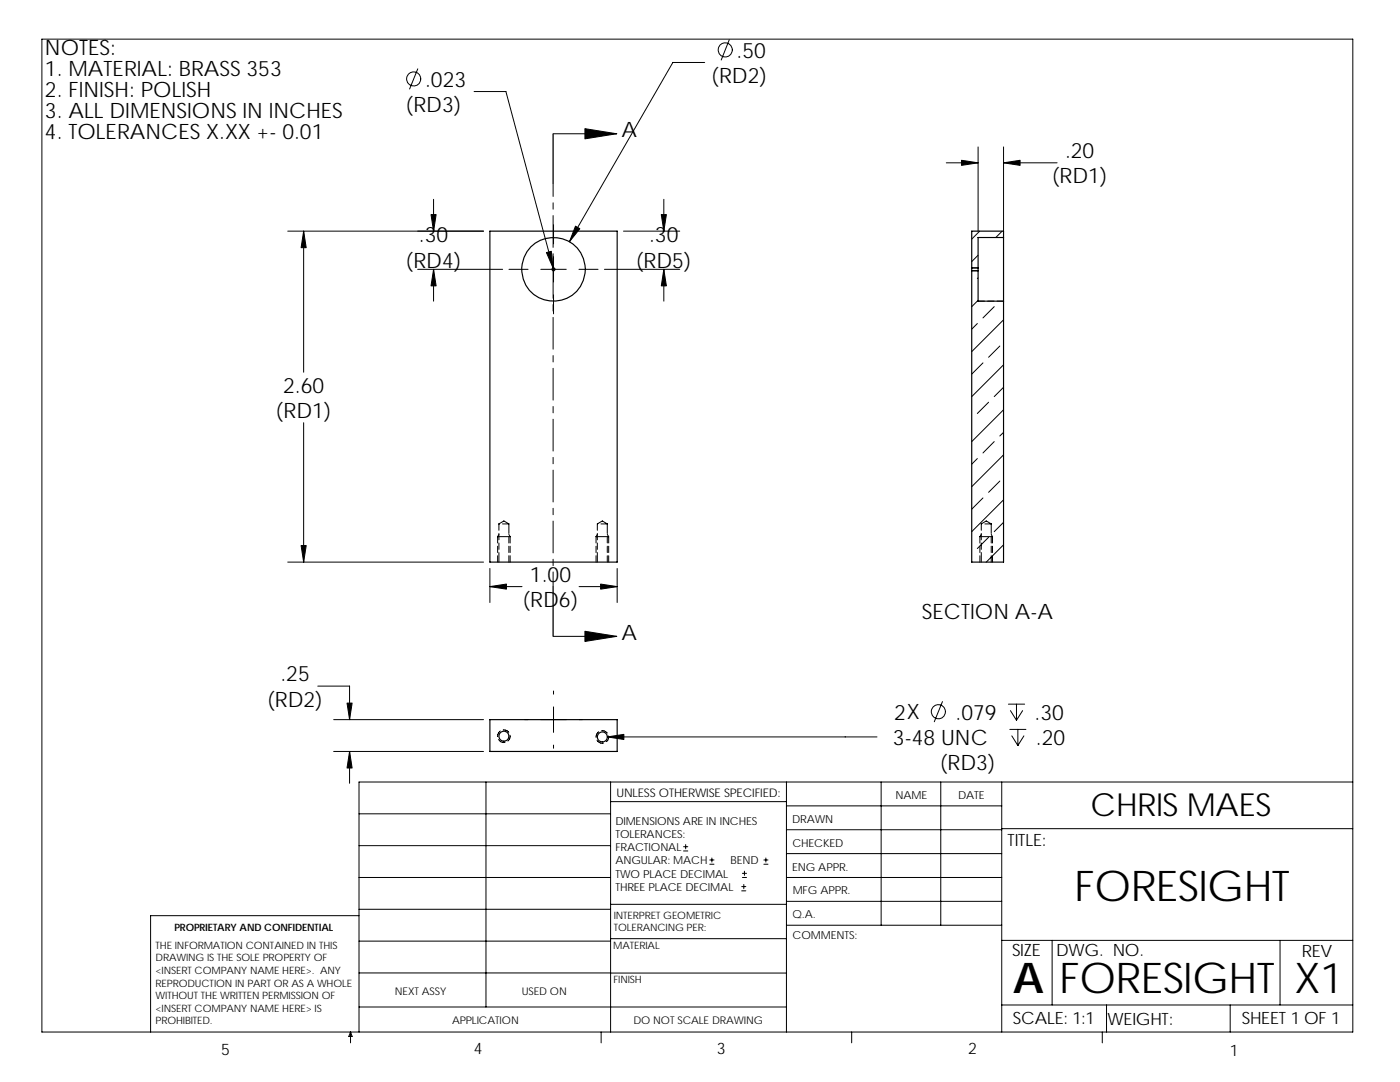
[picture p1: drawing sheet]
<svg xmlns="http://www.w3.org/2000/svg" width="279mm" height="216mm" viewBox="0 0 279 216" stroke-linecap="round" stroke-linejoin="round" font-family="sans-serif">
<g fill="none" stroke="#000" stroke-width=".2">
<path d="M8.4 7.8h261.6v198.1h-261.6zM83.4 13.7l-1.7 4.1M94.6 18.3h6.4l9.4 35.2M140.6 12.5h-6.3l-20.7 35.7M145.5 7.9l-1.6 4.1M86.5 39.8v6.3M110.4 26.7h12.7M110.4 36.7v2.5M132.5 39.8v6.3M188.8 32.5h6.4M195.2 29.3v16.8M200.3 29.3v16.8"/>
<path d="M200.3 32.5h10.7M57.4 46.1h39.1M60.6 46.1v28.2M83.4 53.7h16.9M86.5 53.7v6.4M101.6 53.7h3.8M107.9 53.7h5.1M110.4 40.5v1.2M110.4 43v6.4M110.4 50.6v1.3M110.4 53.2v6.3M110.5 44.9v3.8"/>
<path d="M110.5 51.2v5.1M110.5 58.8v3.8M115.5 53.7h3.9M120.6 53.7h15.1M124.4 46.1h11.3M132.5 53.7v6.4M193.9 53.4h1.3M193.9 54h1.3M195.2 47.4h1.3M195.2 50.9l-1.3 1.3M195.2 59.9l-1.3 1.3M195.2 55.4l-.1 .2"/>
<path d="M195.5 46.1l-1.6 1.6M197.1 47.4h1.3M199 47.4h1.3M200 46.1l-1.3 1.3M110.4 60.8v1.3M110.4 63.3v6.4M110.4 71v1.2M110.4 73.5v6.3M195.1 64.6l-1.2 1.1M195.2 60.1h1.3M196.2 72.4l-2.3 2.3M197.1 60.1h1.3"/>
<path d="M198.4 61.2l-2.2 2.2M199 60.1h1.3M199.5 69l-2.2 2.3M200.3 63.8l-6.4 6.4M200.3 72.8l-6.4 6.3M200.3 77.3l-1.9 1.8M60.6 84.3v27.9M110.4 81.1v1.3M110.4 83.7v6.3M110.4 91.3v1.2M110.4 93.8v6.4M195.1 91.5l-1.2 1.1"/>
<path d="M196.2 99.4l-2.3 2.2M197.3 80.3l-2.2 2.2M198.4 88.1l-2.2 2.3M199.5 96l-2.2 2.2M200.3 81.8l-6.4 6.3M200.3 90.8l-6.4 6.3M200.3 99.7l-6.4 6.4M200.3 86.3l-.8 .7M57.4 112.2h39.1M97.8 113.4v6.8M97.8 117.1h6.4M99.3 107.1h2.5"/>
<path d="M99.3 107.1v1.3M99.3 109v1.3M99.3 110.9v1.3M99.6 104.5h.1M99.6 110.3v1.9M99.6 104.5v1.3M99.6 106.4v1.3M99.6 108.4v1.2M99.6 104.5l1-.6 1 .6M99.6 106.6l-.3 .5M100.3 104.5h1.3M101.6 104.5v1.9"/>
<path d="M101.6 107.1v1.3M101.6 109v1.3M101.6 110.9v1.3M101.6 106.6l.2 .5M101.8 107.1v1.3M101.8 109v1.3M101.8 110.9v1.3M110.4 101.4v1.3M110.4 104v6.3M110.4 111.6v1.3M110.4 114.1v2.9M115.6 117.1h7.6"/>
<path d="M119 107.1h2.5M119 107.1v1.3M119 109v1.3M119 110.9v1.3M119.2 104.5h.1M119.2 110.3v1.9M119.2 104.5v1.3M119.2 106.4v1.3M119.2 108.4v1.2M119.2 104.5l1-.6 1 .6M119.2 106.6l-.2 .5M119.9 104.5h1.3"/>
<path d="M121.2 104.5v1.9M121.2 107.1v1.3M121.2 109v1.3M121.2 110.9v1.3M121.2 106.6l.3 .5M121.5 107.1v1.3M121.5 109v1.3M121.5 110.9v1.3M123.2 113.4v6.8M195.6 107.1v1.3M195.6 109v1.3M195.6 110.9v1.3"/>
<path d="M195.6 107.1h2.5M195.8 104.5h.1M195.8 110.3v1.9M195.8 104.5v1.3M195.8 106.4v1.3M195.8 108.4v1.2M195.8 104.5l1-.6 1 .6M195.8 106.6l-.2 .5M196.6 104.5h1.2M197.3 107.2l-2.2 2.3M197.8 104.5v1.9M197.8 107.1v1.3"/>
<path d="M197.8 109v1.3M197.8 110.9v1.3M197.8 106.6l.3 .5M198.1 107.1v1.3M198.1 109v1.3M198.1 110.9v1.3M200.3 108.7l-3.5 3.5M200.3 104.2l-1.9 1.9M63.4 136.9h6.4v6.7M110.4 127h12.7M110.5 137.9v.6M188.1 140l-1.6 4"/>
<path d="M66.6 143.6h29.9M66.6 149.9h29.9M69.8 149.9v6.4M97 156v44.9M99.5 147.6a1.14 1.14 0 0 0 1.3 .5M99.8 145.9l-.3 .4-.2 .7M100.4 145.6l.8 .2 .3 .3M101.8 146.7a1.07 1.07 0 0 1-.5 1.1M104.8 143.6h.6M107.9 143.6h5.1M110.5 141.1v5M110.5 148.7v.6"/>
<path d="M115.5 143.6h.7M119.1 147.7a1.2 1.2 0 0 0 1.4 .6M119.5 146l-.4 .4-.1 .7M120.1 145.8l.7 .2 .4 .3M121.2 147h53.8M121.4 146.9a1.03 1.03 0 0 1-.4 1.1M121.9 156v49.9M121.9 160h35.1M157 156v49.9M175.9 156v28.6M187.7 156v28.6M199.9 156v49.9"/>
<path d="M201.3 140.5h3.2M201.5 145.5h3.2M201.7 141.8l1.2 1.9M201.9 146.8l1.2 2M202.9 140.5v3.2M203.1 145.5v3.3M204.1 141.8l-1.2 1.9M204.3 146.8l-1.2 2M270 156h-198.4v49.9M71.6 175.1h50.3M71.6 168.7h50.3M71.6 162.4h50.3"/>
<path d="M136.4 169.8h.9M136.4 169h.9M136.8 168.5v.9M141.6 172.4h.9M141.6 171.6h.9M142.1 171.2v.8M148 177.8h.8M148 176.9h.8M148.2 175.1h.8M148.2 174.3h.8M148.4 176.5v.8M148.6 173.8v.9"/>
<path d="M152.4 172.4h.9M152.4 171.6h.9M152.8 171.2v.8M157 170.3h42.9M157 165.6h42.9M157 160.8h42.9M157 175.1h42.9M157 179.9h42.9M199.9 165.4h70.1M71.6 187.8h50.3M71.6 181.4h50.3M71.6 194.1h50.3"/>
<path d="M71.6 182.7h-41.5v23.2M121.9 194.2h35.1M121.9 187.3h35.1M121.9 180.4h35.1M157 184.6h42.9M199.9 187.6h70.1M210 187.6v12.9M255.5 187.6v12.9M70 205.9v2.2M70 205.9l.3 .9h-.7zM71.6 200.9h85.4M120 205.9v2.2"/>
<path d="M170 205.9v2.2M199.9 200.5h70.1M220 205.9v2.2M220.8 200.5v5.4M245.5 200.5v5.4"/>
<circle cx="82.6" cy="15.8" r="1.41"/>
<circle cx="144.7" cy="10" r="1.42"/>
<circle cx="187.3" cy="142" r="1.41"/>
</g>
<g fill="none" stroke="#000" stroke-width=".23">
<path d="M97.8 46.1h25.4v66.1h-25.4zM110.3 53.5h.3v.5h-.3zM193.9 53.5v.5M193.9 54v58.2h6.4v-52.1M193.9 53.5h1.3M193.9 54h1.3M195.2 53.5v.5M195.2 54v6.1h5.1M200.3 47.4v12.7M200.3 47.4v-1.3h-6.4v7.4M200.3 47.4h-5.1v6.1M97.8 143.6h25.4v6.3h-25.4z"/>
<circle cx="110.5" cy="53.7" r="6.4"/>
<circle cx="100.6" cy="146.9" r=".99"/>
<circle cx="120.2" cy="147" r=".99"/>
</g>
<g fill="#000" stroke="#000" stroke-width=".2">
<path d="M116.7 25.7l6.4 1-6.4 1zM116.7 126l6.4 1-6.4 1z"/>
<path d="M191.9 32l3.3 .5-3.3 .5z" fill-rule="evenodd"/>
<path d="M200.3 32.5l3.3-.5v1z" fill-rule="evenodd"/>
<path d="M60.6 46.1l.5 3.3h-1z" fill-rule="evenodd"/>
<path d="M86 42.8h1l-.5 3.3z" fill-rule="evenodd"/>
<path d="M86.5 53.7l.5 3.3h-1z" fill-rule="evenodd"/>
<path d="M109.1 50.4l.9-.3 .4 3.4z" fill-rule="evenodd"/>
<path d="M114.9 45.1l.8 .5-2.1 2.6z" fill-rule="evenodd"/>
<path d="M132.5 53.7l.5 3.3h-1z" fill-rule="evenodd"/>
<path d="M132 42.8h1l-.5 3.3z" fill-rule="evenodd"/>
<path d="M60.1 108.9h1l-.5 3.3z" fill-rule="evenodd"/>
<path d="M97.8 117.1l3.3-.6v1.1z" fill-rule="evenodd"/>
<path d="M119.9 116.5l3.3 .6-3.3 .5z" fill-rule="evenodd"/>
<path d="M69.8 149.9l.5 3.3h-1z" fill-rule="evenodd"/>
<path d="M69.3 140.3h1l-.5 3.3z" fill-rule="evenodd"/>
<path d="M121.2 147l3.3-.5v1.1z" fill-rule="evenodd"/>
</g>
<path d="M110.4 26.7v10M110.4 117v10" fill="none" stroke="#000" stroke-width=".25"/>
<g font-size="8.5">
<text x="214.4" y="179.9">FORESIGHT</text>
<text x="202.2" y="198.2">A</text>
<text x="211.4" y="198.1">FORESIGHT</text>
<text x="258.4" y="198.1">X1</text>
</g>
<text font-size="6.3" x="217.7" y="162.9">CHRIS MAES</text>
<g font-size="4.2">
<text x="9" y="11">NOTES:</text>
<text x="147" y="11.5">.50</text>
<text x="9" y="15.2">1. MATERIAL: BRASS 353</text>
<text x="84.8" y="17.3">.023</text>
<text x="141.9" y="16.6">(RD2)</text>
<text x="9" y="19.3">2. FINISH: POLISH</text>
<text x="9" y="23.5">3. ALL DIMENSIONS IN INCHES</text>
<text x="80.9" y="22.4">(RD3)</text>
<text x="9" y="27.7">4. TOLERANCES X.XX +- 0.01</text>
<text x="124" y="27.4">A</text>
<text x="212.6" y="31.6">.20</text>
<text x="209.9" y="36.6">(RD1)</text>
<text x="80.9" y="53.4">(RD4)</text>
<text x="83.6" y="48.3">.30</text>
<text x="126.9" y="53.4">(RD5)</text>
<text x="129.5" y="48.3">.30</text>
<text x="55" y="83.4">(RD1)</text>
<text x="56.5" y="78.4">2.60</text>
<text x="105.8" y="116.1">1.00</text>
<text x="104.3" y="121.2">(RD6)</text>
<text x="184" y="123.6">SECTION A-A</text>
<text x="124" y="127.7">A</text>
<text x="56" y="136">.25</text>
<text x="53.3" y="141">(RD2)</text>
<text x="178.5" y="143.6">2X</text>
<text x="190.7" y="143.6">.079</text>
<text x="206.5" y="143.6">.30</text>
<text x="178.2" y="148.6">3-48 UNC</text>
<text x="206.7" y="148.6">.20</text>
<text x="187.5" y="153.7">(RD3)</text>
</g>
<g font-size="3.4">
<text x="201.1" y="168.8">TITLE:</text>
<text x="202" y="190.8">SIZE</text>
<text x="210.8" y="190.8">DWG. NO.</text>
<text x="259.8" y="190.9">REV</text>
<text x="202.1" y="204.4">SCALE: 1:1</text>
<text x="221" y="204.5">WEIGHT:</text>
<text x="247.8" y="204.4">SHEET 1 OF 1</text>
</g>
<g font-size="3.2">
<text x="44.2" y="210.4">5</text>
<text x="94.6" y="210.3">4</text>
<text x="143" y="210.4">3</text>
<text x="193.2" y="210.4">2</text>
<text x="245.4" y="210.7">1</text>
</g>
<text font-size="2.4" x="123" y="158.9">UNLESS OTHERWISE SPECIFIED:</text>
<g font-size="2.2">
<text x="178.7" y="159.4">NAME</text>
<text x="191.2" y="159.4">DATE</text>
<text x="122.8" y="164.5">DIMENSIONS ARE IN INCHES</text>
<text x="122.8" y="167.2">TOLERANCES:</text>
<text x="158.1" y="164.2">DRAWN</text>
<text x="122.8" y="169.8">FRACTIONAL</text>
<text x="122.8" y="172.5">ANGULAR: MACH</text>
<text x="145.8" y="172.5">BEND</text>
<text x="158.1" y="173.7">ENG APPR.</text>
<text x="158.1" y="169.1">CHECKED</text>
<text x="122.8" y="177.8">THREE PLACE DECIMAL</text>
<text x="122.8" y="175.1">TWO PLACE DECIMAL</text>
<text x="158.2" y="178.5">MFG APPR.</text>
<text x="158.2" y="183.2">Q.A.</text>
<text x="158.2" y="187.4">COMMENTS:</text>
</g>
<g font-size="2.1">
<text x="78.8" y="198.5">NEXT ASSY</text>
<text x="104.1" y="198.5">USED ON</text>
<text x="90.2" y="204.3">APPLICATION</text>
<text x="126.4" y="204.4">DO NOT SCALE DRAWING</text>
</g>
<g font-size="2">
<text x="34.8" y="185.7">PROPRIETARY AND CONFIDENTIAL</text>
<text x="122.5" y="183.3">INTERPRET GEOMETRIC</text>
<text x="122.5" y="185.9">TOLERANCING PER:</text>
<text x="31.1" y="189.3">THE INFORMATION CONTAINED IN THIS</text>
<text x="31.1" y="191.8">DRAWING IS THE SOLE PROPERTY OF</text>
<text x="122.4" y="189.4">MATERIAL</text>
<text x="31.1" y="194.3">&lt;INSERT COMPANY NAME HERE&gt;. ANY</text>
<text x="31.1" y="196.9">REPRODUCTION IN PART OR AS A WHOLE</text>
<text x="122.4" y="196.2">FINISH</text>
<text x="31.1" y="199.4">WITHOUT THE WRITTEN PERMISSION OF</text>
<text x="31.1" y="201.9">&lt;INSERT COMPANY NAME HERE&gt; IS</text>
<text x="31.1" y="204.4">PROHIBITED.</text>
</g>
</svg>
